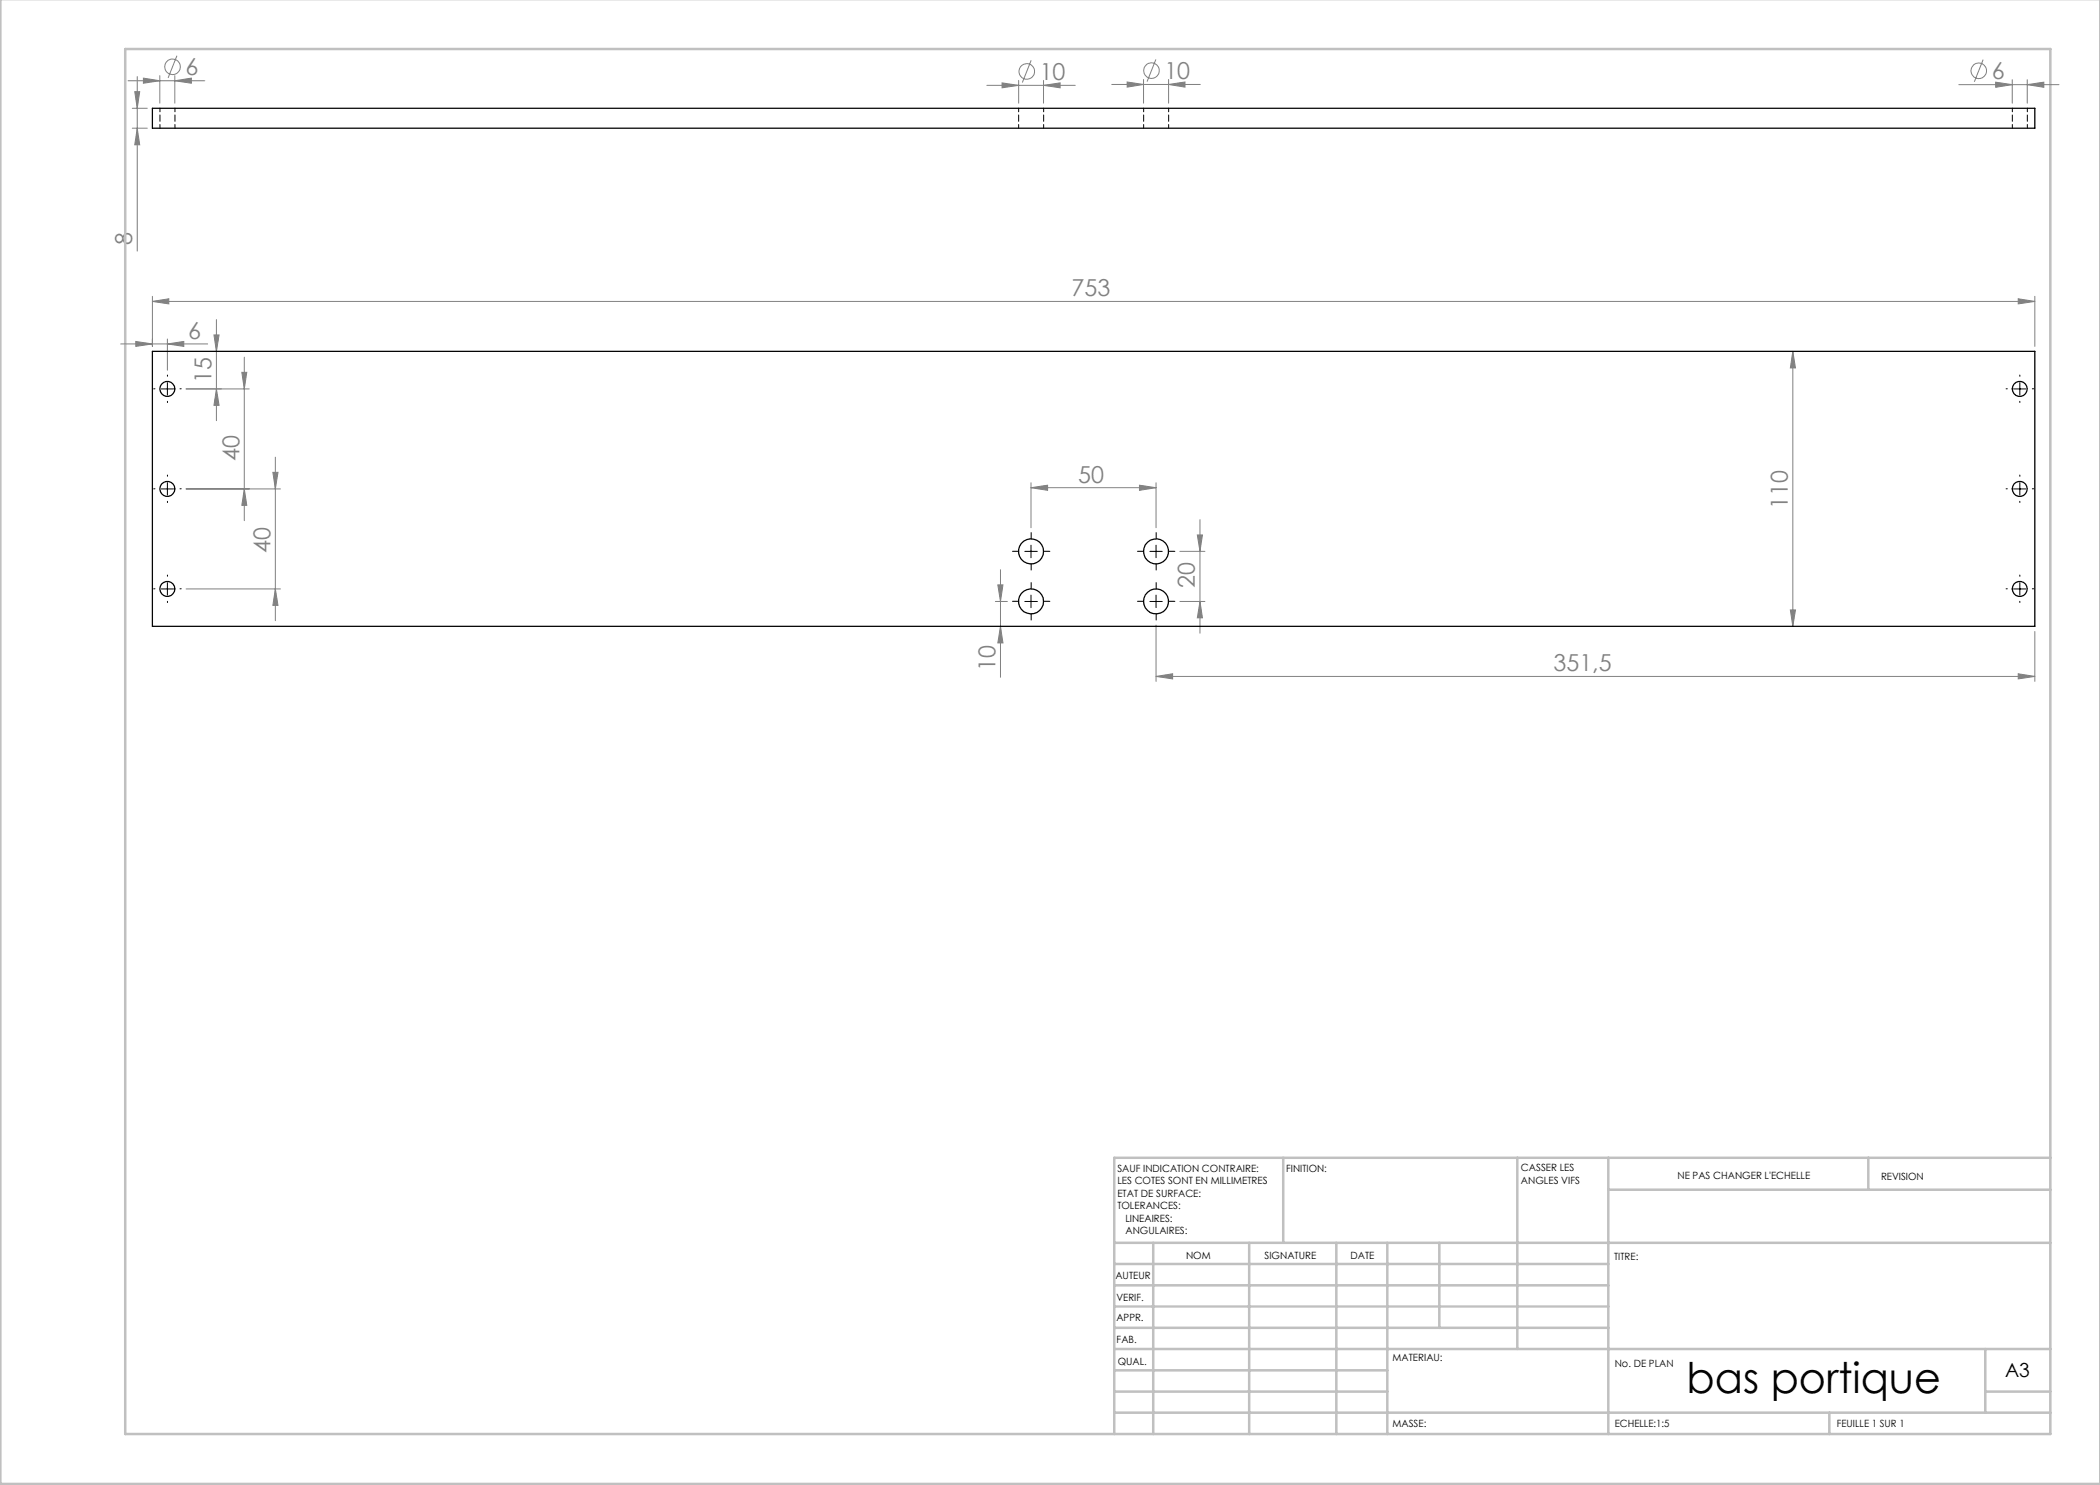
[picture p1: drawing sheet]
<svg xmlns="http://www.w3.org/2000/svg" width="420mm" height="297mm" viewBox="0 0 420 297" stroke-linecap="round" stroke-linejoin="round" font-family="sans-serif">
<g fill="none" stroke="#808080" stroke-width=".2">
<path d="M25.6 16.2h15.4M27 18.3h.9l-.5 3.4zM27.4 15.3v34.9M28.7 15.6l3.3 .6-3.3 .4zM32 15.1v5.5M35 16.2l3.3-.6v1zM35 15.1v5.5M35.4 11.1l-1.8 4.5M197.4 17.1h17.7M200.4 16.6l3.3 .5-3.3 .5zM203.7 16.1v4.5M206.2 12.1l-1.7 4.4"/>
<path d="M208.7 17.1l3.3-.5v1zM208.7 16.1v4.5M222.4 16.9h17.7M225.4 16.4l3.3 .5-3.3 .5zM228.7 15.9v4.7M231.2 11.9l-1.8 4.4M233.7 16.9l3.3-.5v1zM233.7 15.9v4.7M391.8 16.9h20M396.6 11.9l-1.7 4.5M399.1 16.4l3.3 .5-3.3 .6zM402.4 15.9v4.7"/>
<path d="M405.4 16.9l3.4-.5v1.1zM405.4 15.9v4.7M26.5 25.6h3M26.5 21.7h3M27.4 25.6l.5 3.4h-.9zM30.5 59.3v10M403.6 59.8l3.4 .5-3.4 .5zM407 59.3v10M24.1 68.8h17.4M27.2 68.3l3.3 .5-3.3 .5zM30.5 60.3l3.3-.5v1zM30.5 60.3h376.5"/>
<path d="M33.5 68.8l3.3-.5v1zM33.5 67.8v6.2M37.2 77.8h12.6M42.8 67h1l-.5 3.3zM43.3 77.8l.5 3.3h-1zM43.3 63.9v20.2M48.4 74.5h1l-.5 3.3zM48.9 71.4v32.7M358.6 70.3l.5 3.3h-1zM358.6 70.3v55M37.2 97.8h18.9M48.9 97.8l.5 3.3h-1z"/>
<path d="M54.6 94.5h1l-.5 3.3zM55.1 91.4v32.7M206.2 97.5l3.3-.5v1.1zM206.2 96.6v8.9M206.2 97.5h25M227.9 97l3.3 .5-3.3 .6zM231.2 96.6v8.9M37.2 117.8h18.9M55.1 117.8l.5 3.3h-1zM199.6 117h1l-.5 3.3zM200.1 113.9v21.6M236 110.3h5"/>
<path d="M239.5 107h1l-.5 3.3zM240 103.9v22.7M199.1 120.3h2.4M200.1 125.3l.5 3.3h-1zM231.2 135.3l3.3-.5v1zM231.2 125v11.3M231.2 135.3h175.8M236 120.3h5M240 120.3l.5 3.3h-1zM358.1 122h1l-.5 3.3zM403.6 134.8l3.4 .5-3.4 .5zM407 126.3v10"/>
<circle cx="34.5" cy="13.4" r="1.55"/>
<circle cx="205.3" cy="14.3" r="1.56"/>
<circle cx="230.3" cy="14.1" r="1.56"/>
<circle cx="395.7" cy="14.2" r="1.56"/>
</g>
<g fill="none" stroke="#000" stroke-width=".2" stroke-dasharray="30.5 1.3 1.3 1.3">
<path d="M31 77.8h-.3M33.5 75.3v-.3M36 77.8h.2M401.5 77.8h-.3M404 75.3v-.3M406.5 77.8h.2M31 97.8h-.3M33.5 80.3v.2M33.5 95.3v-.3M36 97.8h.2M401.5 97.8h-.3M404 95.3v-.3"/>
<path d="M404 80.3v.2M406.5 97.8h.2M31 117.8h-.3M33.5 100.3v.2M33.5 115.3v-.3M36 117.8h.2M203.7 110.3h-1.2M206.2 107.8v-1.3M206.2 112.8v1.2M206.2 117.8v-1.3M208.7 110.3h1.3M228.7 110.3h-1.2"/>
<path d="M231.2 107.8v-1.3M231.2 112.8v1.2M231.2 117.8v-1.3M233.7 110.3h1.3M401.5 117.8h-.3M404 115.3v-.3M404 100.3v.2M406.5 117.8h.2M33.5 120.3v.2M203.7 120.3h-1.2M206.2 122.8v1.2M208.7 120.3h1.3"/>
<path d="M228.7 120.3h-1.2M231.2 122.8v1.2M233.7 120.3h1.3M404 120.3v.2"/>
</g>
<g fill="none" stroke="#000" stroke-width=".2">
<path d="M32.2 77.8h2.5M33.5 76.5v2.5M402.7 77.8h2.5M404 76.5v2.5M32.2 97.8h2.5M33.5 96.5v2.5M402.7 97.8h2.5M404 96.5v2.5M32.2 117.8h2.5M33.5 116.5v2.5M205 110.3h2.5M206.2 109v2.5"/>
<path d="M206.2 119v2.5M230 110.3h2.4M231.2 109v2.5M231.2 119v2.5M402.7 117.8h2.5M404 116.5v2.5M205 120.3h2.5M230 120.3h2.4"/>
</g>
<g fill="none" stroke="#c0c0c0" stroke-width=".5">
<path d="M.1 -.1v296.9h419.9M25 9.8h385.1v277h-385.1zM256.6 231.6v17M303.5 231.6v38.2M321.7 231.6v55.2M321.7 237.9h88.4M373.7 231.6v6.3M410.1 231.6h-187.3v55.2M222.8 248.6h187.3M222.8 257.1h98.9M222.8 252.8h98.9M230.6 248.6v38.2"/>
<path d="M249.8 248.6v38.2M267.3 248.6v38.2M277.5 248.6v38.2M287.9 248.6v17M222.8 265.6h98.9M222.8 261.3h98.9M222.8 278.3h54.7M222.8 274.1h54.7M222.8 269.8h187.3M397.1 278.3h13M397.1 269.8v12.7M222.8 282.5h187.3"/>
<path d="M365.9 282.5v4.3"/>
</g>
<g fill="#808080">
<path d="M403.6 59.8l3.4 .5-3.4 .5zM30.5 60.3l3.3-.5v1zM33.5 68.8l3.3-.5v1zM27.2 68.3l3.3 .5-3.3 .5zM208.7 17.1l3.3-.5v1zM200.4 16.6l3.3 .5-3.3 .5z"/>
<path d="M206.2 97.5l3.3-.5v1.1zM227.9 97l3.3 .5-3.3 .6zM231.2 135.3l3.3-.5v1zM403.6 134.8l3.4 .5-3.4 .5zM28.7 15.6l3.3 .6-3.3 .4zM35 16.2l3.3-.6v1zM225.4 16.4l3.3 .5-3.3 .5zM233.7 16.9l3.3-.5v1zM399.1 16.4l3.3 .5-3.3 .6zM405.4 16.9l3.4-.5v1.1z"/>
<path d="M43.3 77.8l.5 3.3h-1zM42.8 67h1l-.5 3.3zM358.1 122h1l-.5 3.3zM358.6 70.3l.5 3.3h-1zM27.4 25.6l.5 3.4h-.9zM27 18.3h.9l-.5 3.4z"/>
<path d="M48.4 74.5h1l-.5 3.3zM48.9 97.8l.5 3.3h-1zM54.6 94.5h1l-.5 3.3zM55.1 117.8l.5 3.3h-1zM239.5 107h1l-.5 3.3zM240 120.3l.5 3.3h-1zM199.6 117h1l-.5 3.3zM200.1 125.3l.5 3.3h-1z"/>
</g>
<g fill="none" stroke="#000" stroke-width=".25">
<path d="M30.5 21.7h376.5v3.9h-376.5zM30.5 70.3h376.5v55h-376.5z"/>
<circle cx="33.5" cy="77.8" r="1.49"/>
<circle cx="404" cy="77.8" r="1.51"/>
<circle cx="33.5" cy="97.8" r="1.49"/>
<circle cx="404" cy="97.8" r="1.51"/>
<circle cx="33.5" cy="117.8" r="1.49"/>
<circle cx="206.2" cy="110.3" r="2.5"/>
<circle cx="231.2" cy="110.3" r="2.51"/>
<circle cx="404" cy="117.8" r="1.51"/>
<circle cx="206.2" cy="120.3" r="2.5"/>
<circle cx="231.2" cy="120.3" r="2.5"/>
</g>
<path d="M32 21.6v4M35 25.6v-4M203.7 21.6v4M208.7 25.6v-4M228.7 21.6v4M233.7 25.6v-4M402.5 21.6v4M405.5 25.6v-4" fill="none" stroke="#000" stroke-width=".2" stroke-dasharray="1.3 .6" stroke-dashoffset=".5"/>
<text font-size="8.5" x="337.3" y="278.5">bas portique</text>
<g font-size="4.7" fill="#808080">
<text x="37.1" y="15.1">6</text>
<text x="207.9" y="16">10</text>
<text x="232.9" y="15.8">10</text>
<text x="398.3" y="15.9">6</text>
<text x="26.5" y="48.9" transform="rotate(-90 26.5 48.9)">8</text>
<text x="214.3" y="59.2">753</text>
<text x="37.7" y="67.8">6</text>
<text x="42.3" y="76.6" transform="rotate(-90 42.3 76.6)">15</text>
<text x="47.9" y="92.3" transform="rotate(-90 47.9 92.3)">40</text>
<text x="215.6" y="96.5">50</text>
<text x="357.6" y="101.7" transform="rotate(-90 357.6 101.7)">110</text>
<text x="54.1" y="110.6" transform="rotate(-90 54.1 110.6)">40</text>
<text x="239" y="117.6" transform="rotate(-90 239 117.6)">20</text>
<text x="199.1" y="134.2" transform="rotate(-90 199.1 134.2)">10</text>
<text x="310.7" y="134.2">351,5</text>
</g>
<text font-size="3.9" x="401" y="275.4">A3</text>
<g font-size="2">
<text x="223.5" y="234.4">SAUF INDICATION CONTRAIRE:</text>
<text x="223.5" y="236.9">LES COTES SONT EN MILLIMETRES</text>
<text x="223.5" y="239.4">ETAT DE SURFACE:</text>
<text x="257.2" y="234.4">FINITION:</text>
<text x="304.2" y="234.3">CASSER LES</text>
<text x="304.2" y="236.8">ANGLES VIFS</text>
<text x="335.5" y="235.8">NE PAS CHANGER L'ECHELLE</text>
<text x="376.2" y="236">REVISION</text>
<text x="223.5" y="241.9">TOLERANCES:</text>
<text x="225.1" y="244.4">LINEAIRES:</text>
<text x="225.1" y="246.9">ANGULAIRES:</text>
<text x="237.2" y="251.8">NOM</text>
<text x="252.9" y="251.7">SIGNATURE</text>
<text x="270.1" y="251.7">DATE</text>
<text x="223.1" y="255.9">AUTEUR</text>
<text x="322.8" y="252">TITRE:</text>
<text x="223.3" y="260.1">VERIF.</text>
<text x="223.3" y="264.2">APPR.</text>
<text x="223.3" y="268.6">FAB.</text>
<text x="223.5" y="272.9">QUAL.</text>
<text x="278.5" y="272.3">MATERIAU:</text>
<text x="323" y="273.4">No. DE PLAN</text>
<text x="278.5" y="285.3">MASSE:</text>
<text x="323" y="285.4">ECHELLE:1:5</text>
<text x="367.4" y="285.4">FEUILLE 1 SUR 1</text>
</g>
</svg>
